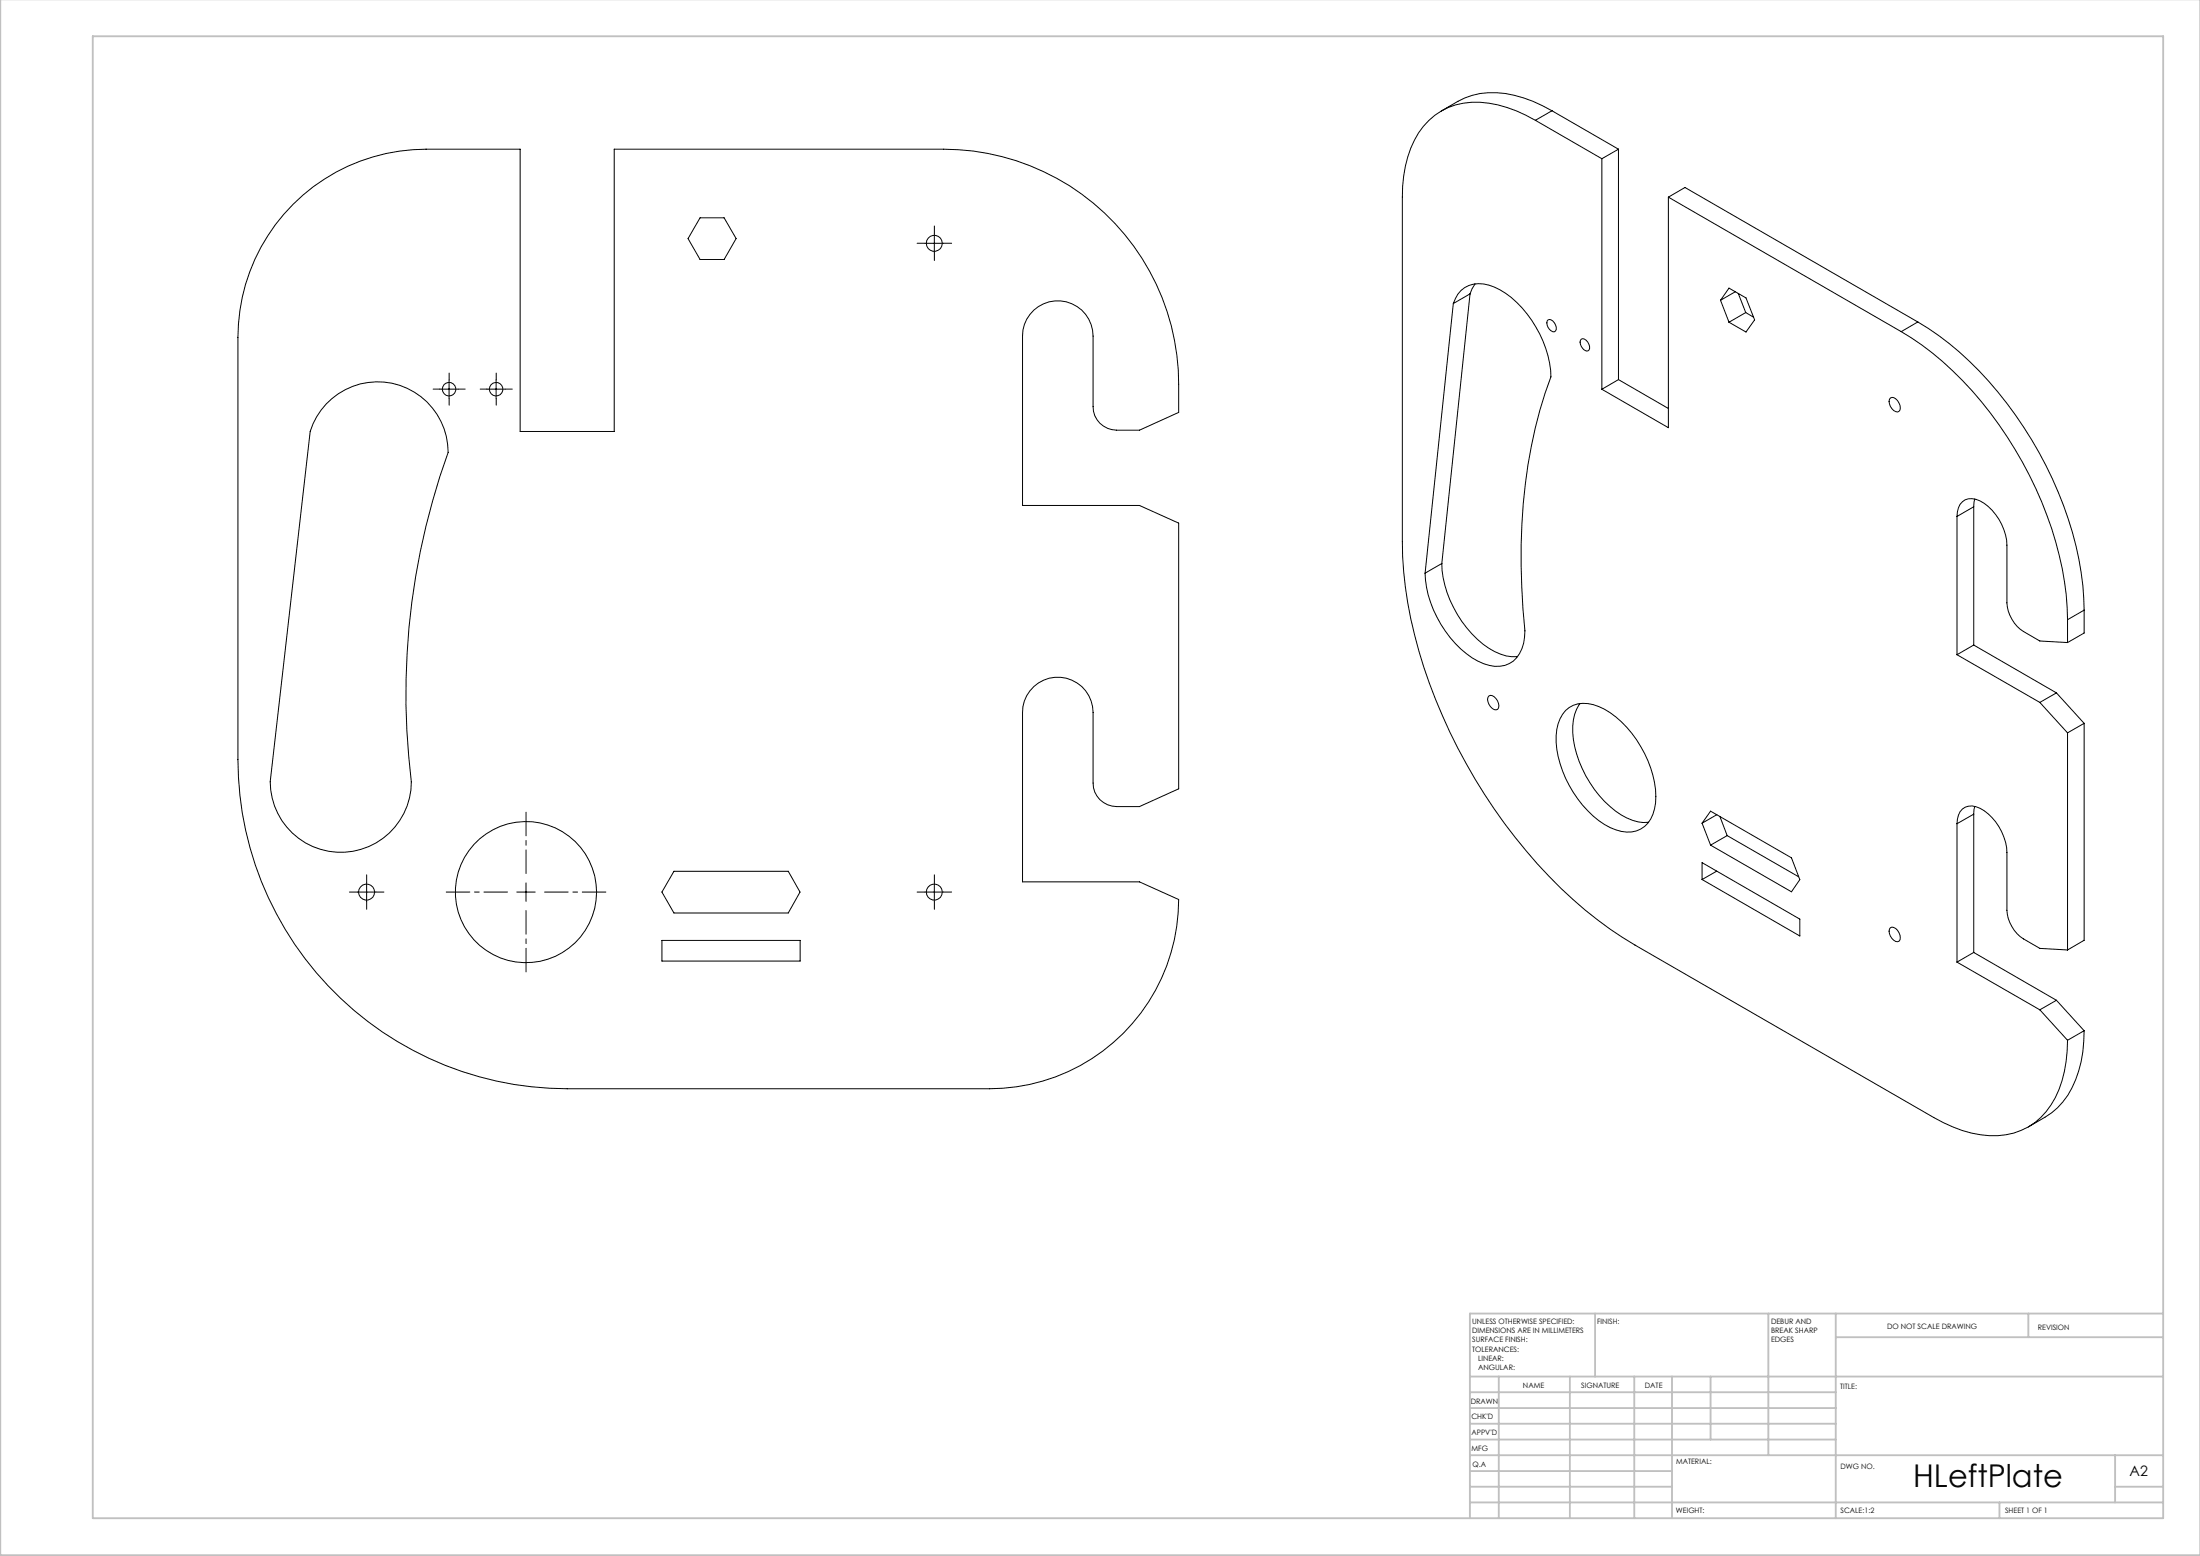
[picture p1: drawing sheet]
<svg xmlns="http://www.w3.org/2000/svg" width="594mm" height="420mm" viewBox="0 0 594 420" stroke-linecap="round" stroke-linejoin="round" font-family="sans-serif">
<path d="M142 235.8v-16.6M137 240.8h-16.5M142 245.8v16.5M147 240.8h16.6" fill="none" stroke="#000" stroke-width=".27" stroke-dasharray="15.2 1.3 1.3 1.3" stroke-dashoffset="8.9"/>
<g fill="none" stroke="#000" stroke-width=".27" stroke-dasharray="15.2 1.3 1.3 1.3">
<path d="M249.8 65.7h-2.2M252.3 63.2v-2.2M252.3 68.2v2.1M254.8 65.7h2.1M118.8 105h-1.9M121.3 102.5v-1.8M121.3 107.5v1.9M123.8 105h1.8M131.5 105h-1.9M134 102.5v-1.8M134 107.5v1.9M136.5 105h1.8"/>
<path d="M99 238.3v-2.2M252.3 238.3v-2.2M96.5 240.8h-2.2M99 243.3v2.1M101.5 240.8h2.2M249.8 240.8h-2.2M252.3 243.3v2.1M254.8 240.8h2.1"/>
</g>
<g fill="none" stroke="#000" stroke-width=".27">
<path d="M414.5 32.5a29.9 29.9 0 0 0-19.4-4.6 18.2 18.2 0 0 0-14.2 12.1 35.1 35.1 0 0 0-2.3 13.2v93a122.6 122.6 0 0 0 12.8 51.4 141.8 141.8 0 0 0 39.9 50.7l3.4 2.5 6.8 4.3 80.6 46.5a29.8 29.8 0 0 0 19.5 4.7 18.2 18.2 0 0 0 14.3-12.2 36 36 0 0 0 2.3-13.3M414.5 32.5l18 10.3M419 29.9a30.2 30.2 0 0 0-19.4-4.7 25.8 25.8 0 0 0-10.5 4.8M419 29.9l18 10.4M419 29.9l-4.5 2.6M79.1 55.2a50.7 50.7 0 0 1 35.9-14.9h25.4v76.2h25.4v-76.2h88.9a63.5 63.5 0 0 1 63.5 63.5v7.5l-10.5 4.8h-6.2a6.3 6.3 0 0 1-6.4-6.3v-19.1a9.5 9.5 0 0 0-9.5-9.5 9.5 9.5 0 0 0-9.5 9.5v45.7h31.6l10.5 4.8v71.7l-10.5 4.8h-6.2a6.3 6.3 0 0 1-6.4-6.3v-19.1a9.5 9.5 0 0 0-9.5-9.5 9.5 9.5 0 0 0-9.5 9.5v45.7h31.6l10.5 4.8a51.1 51.1 0 0 1-51 51.1h-114.1a88.9 88.9 0 0 1-88.9-88.9v-113.9a50.8 50.8 0 0 1 14.9-35.9zM189 58.8h6.5l3.3 5.6-3.3 5.6h-6.5l-3.2-5.6zM432.5 42.8v62.3M437 40.3l-4.5 2.5M437 40.3v62.2M450.5 53.2v62.2l-18-10.3M450.5 53.2l62.8 36.3"/>
<path d="M450.5 53.2l4.4-2.6 62.9 36.3M249.8 65.7h5M252.3 63.2v5M396.9 79.3l-4.5 2.6M396.9 79.3l-7.6 72.8M398.3 76.6l-1.4 2.7M468.5 78.8l-4 2.3M469.3 79.2l2 5.2M392.4 81.9a7.2 7.2 0 0 1 9.6-4.9 23.4 23.4 0 0 1 12.7 11.3 28 28 0 0 1 4 13.4 138.3 138.3 0 0 0-8 51l.5 11.6 .5 6a9.6 9.6 0 0 1-4.2 8.8 9.1 9.1 0 0 1-8.5-.6 29.5 29.5 0 0 1-14.2-23.8M392.4 81.9l-7.6 72.8M418 86.3a2.1 2.1 0 0 1 2.2 2.6l-.2 .4a1.06 1.06 0 0 1-1.6-.4 2.09 2.09 0 0 1-.4-2.6zM427 91.5a2.16 2.16 0 0 1 2 3 1.06 1.06 0 0 1-1.6-.4 2.09 2.09 0 0 1-.4-2.6z"/>
<path d="M464.5 81.1l2.3-3.3 4.6 2.6 2.3 5.9-2.3 3.3-4.6-2.6M464.5 81.1l2.3 5.9M471.3 84.4l-4.5 2.6M471.3 84.4l2.1 1.2M513.3 89.5a92.1 92.1 0 0 1 32.8 35.3 91.5 91.5 0 0 1 12.1 42.5M517.8 86.9a90.8 90.8 0 0 1 30.7 31.8 94.8 94.8 0 0 1 14.1 42.7l.1 3.3M517.8 86.9l-4.5 2.6M88.1 109.1a19.1 19.1 0 0 1 20.9-4.7 19.1 19.1 0 0 1 12 17.7 192 192 0 0 0-9.9 88.9 19.1 19.1 0 0 1-19.1 19.1 19.1 19.1 0 0 1-19-19.1l10.7-94.5a19 19 0 0 1 4.4-7.4zM118.7 105h5.1M121.2 102.5v5M131.4 105h5.1M133.9 102.5v5"/>
<path d="M437 102.5l-4.5 2.6M437 102.5l13.5 7.8M510.4 107.4a2.19 2.19 0 0 1 2.6 2 1.23 1.23 0 0 1-.7 1.8 2.69 2.69 0 0 1-1.9-3.8zM528.4 139.4a4.2 4.2 0 0 1 3.1-4.8 7.7 7.7 0 0 1 6.3 3.1 15 15 0 0 1 4.1 9.5v15.5a10 10 0 0 0 4.5 7.8l4.4 2.5 7.4 .4M528.4 139.4v37.3M532.9 136.8l-4.5 2.6M532.9 136.8v37.3M533.2 134.7l-.3 2.1M389.3 152.1a29.4 29.4 0 0 0 14.2 23.8 10.5 10.5 0 0 0 6.3 1.3M389.3 152.1l-4.5 2.6M528.4 176.7l22.4 12.9M532.9 174.1l-4.5 2.6"/>
<path d="M532.9 174.1l22.3 12.9M558.2 167.3v6.1M562.7 164.7l-4.5 2.6M562.7 164.7v6.2l-4.5 2.5M402 187.8a2.24 2.24 0 0 1 2.6 2.1 1.18 1.18 0 0 1-.7 1.7 2.86 2.86 0 0 1-2.2-3.4zM422.7 191.8a7.7 7.7 0 0 1 9-1.1 27.8 27.8 0 0 1 14 16.6 17.6 17.6 0 0 1 0 13.8 7.3 7.3 0 0 1-9.4 2.9 24.6 24.6 0 0 1-12.6-12 24.9 24.9 0 0 1-3.4-15.1 9.8 9.8 0 0 1 2.4-5.1zM426.6 189.9a14 14 0 0 0-1.4 11.7 29.4 29.4 0 0 0 14 19.2 10.2 10.2 0 0 0 5.9 1.2M550.8 189.6l7.4 8.2M555.2 187l-4.4 2.6M555.2 187l7.5 8.2M558.2 197.8v58.6M562.7 195.2v58.6l-4.5 2.6"/>
<path d="M562.7 195.2l-4.5 2.6M463.6 219.9l-4 2.3M532.9 219.8v37.3M532.9 219.8l-4.5 2.5M533.2 217.7l-.3 2.1M99 238.3v5M142 238.3v5M182 235.2h30.8l3.2 5.6-3.2 5.6h-30.8l-3.3-5.6zM252.3 238.3v5M459.6 232.9l26.4 15.2v4.5l-26.4-15.2zM459.6 222.2l2.3-3.2 21.8 12.5 2.3 5.9-2.3 3.3-21.8-12.6M459.6 222.2l2.3 5.9"/>
<path d="M463.5 235.1l-3.9 2.3M464.4 220.4l1.9 5.1M466.3 225.5l-4.4 2.6M466.3 225.5l19.3 11.2M528.4 222.3a4.1 4.1 0 0 1 4-4.8 12.1 12.1 0 0 1 8.7 8.5l.7 2.8 .1 1.3v15.6a10 10 0 0 0 4.5 7.8l4.4 2.5 7.4 .4M528.4 222.3v37.4M96.5 240.8h5M139.5 240.8h5M178.7 253.8h37.3v5.6h-37.3zM249.8 240.8h5M510.4 250.4a2.19 2.19 0 0 1 2.6 2.1 1.18 1.18 0 0 1-.7 1.7 2.69 2.69 0 0 1-1.9-3.8zM528.4 259.7l22.4 12.9"/>
<path d="M532.9 257.1l-4.5 2.6M532.9 257.1l22.3 12.9M550.8 272.6l7.4 8.2M555.2 270l-4.4 2.6M555.2 270l7.5 8.2M562.7 278.2a30.2 30.2 0 0 1-5.7 19.2 25.9 25.9 0 0 1-9.3 6.8M562.7 278.2l-4.5 2.6"/>
<circle cx="252.3" cy="65.7" r="2.15"/>
<circle cx="121.3" cy="105" r="1.84"/>
<circle cx="134" cy="105" r="1.84"/>
<circle cx="99" cy="240.8" r="2.16"/>
<circle cx="142" cy="240.8" r="19"/>
<circle cx="252.3" cy="240.8" r="2.15"/>
</g>
<g fill="none" stroke="#c0c0c0" stroke-width=".5">
<path d="M.1 -.1v419.9h594M25 9.8h559.1v400h-559.1zM430.7 354.6v17M477.4 354.6v38.2M495.7 354.6v55.2M547.7 354.6v6.3M584.1 354.6h-187.2v55.2M396.9 371.6h187.2M396.9 375.8h98.8M404.7 371.6v38.2M423.9 371.6v38.2M441.3 371.6v38.2"/>
<path d="M451.4 371.6v38.2M461.9 371.6v17M495.7 360.9h88.4M396.9 388.6h98.8M396.9 384.3h98.8M396.9 380.1h98.8M396.9 397.1h54.5M396.9 392.8h187.2M571.1 392.8v12.7M396.9 405.5h187.2M396.9 401.3h54.5M539.9 405.5v4.3"/>
<path d="M571.1 401.3h13"/>
</g>
<text font-size="8.5" x="516.6" y="401.5">HLeftPlate</text>
<text font-size="3.9" x="575" y="398.4">A2</text>
<g font-size="2">
<text x="397.5" y="357.4">UNLESS OTHERWISE SPECIFIED:</text>
<text x="397.5" y="359.9">DIMENSIONS ARE IN MILLIMETERS</text>
<text x="431.2" y="357.4">FINISH:</text>
<text x="478.2" y="357.3">DEBUR AND</text>
<text x="478.2" y="359.8">BREAK SHARP</text>
<text x="509.5" y="358.8">DO NOT SCALE DRAWING</text>
<text x="550.2" y="359">REVISION</text>
<text x="397.5" y="362.4">SURFACE FINISH:</text>
<text x="397.5" y="364.9">TOLERANCES:</text>
<text x="478.2" y="362.3">EDGES</text>
<text x="399.1" y="367.4">LINEAR:</text>
<text x="399.1" y="369.9">ANGULAR:</text>
<text x="411.2" y="374.8">NAME</text>
<text x="426.9" y="374.7">SIGNATURE</text>
<text x="444.1" y="374.7">DATE</text>
<text x="496.8" y="375">TITLE:</text>
<text x="397.1" y="378.9">DRAWN</text>
<text x="397.3" y="383.1">CHK'D</text>
<text x="397.3" y="387.2">APPV'D</text>
<text x="397.3" y="391.6">MFG</text>
<text x="397.5" y="395.9">Q.A</text>
<text x="452.5" y="395.3">MATERIAL:</text>
<text x="497" y="396.4">DWG NO.</text>
<text x="452.5" y="408.3">WEIGHT:</text>
<text x="497" y="408.4">SCALE:1:2</text>
<text x="541.4" y="408.4">SHEET 1 OF 1</text>
</g>
</svg>
